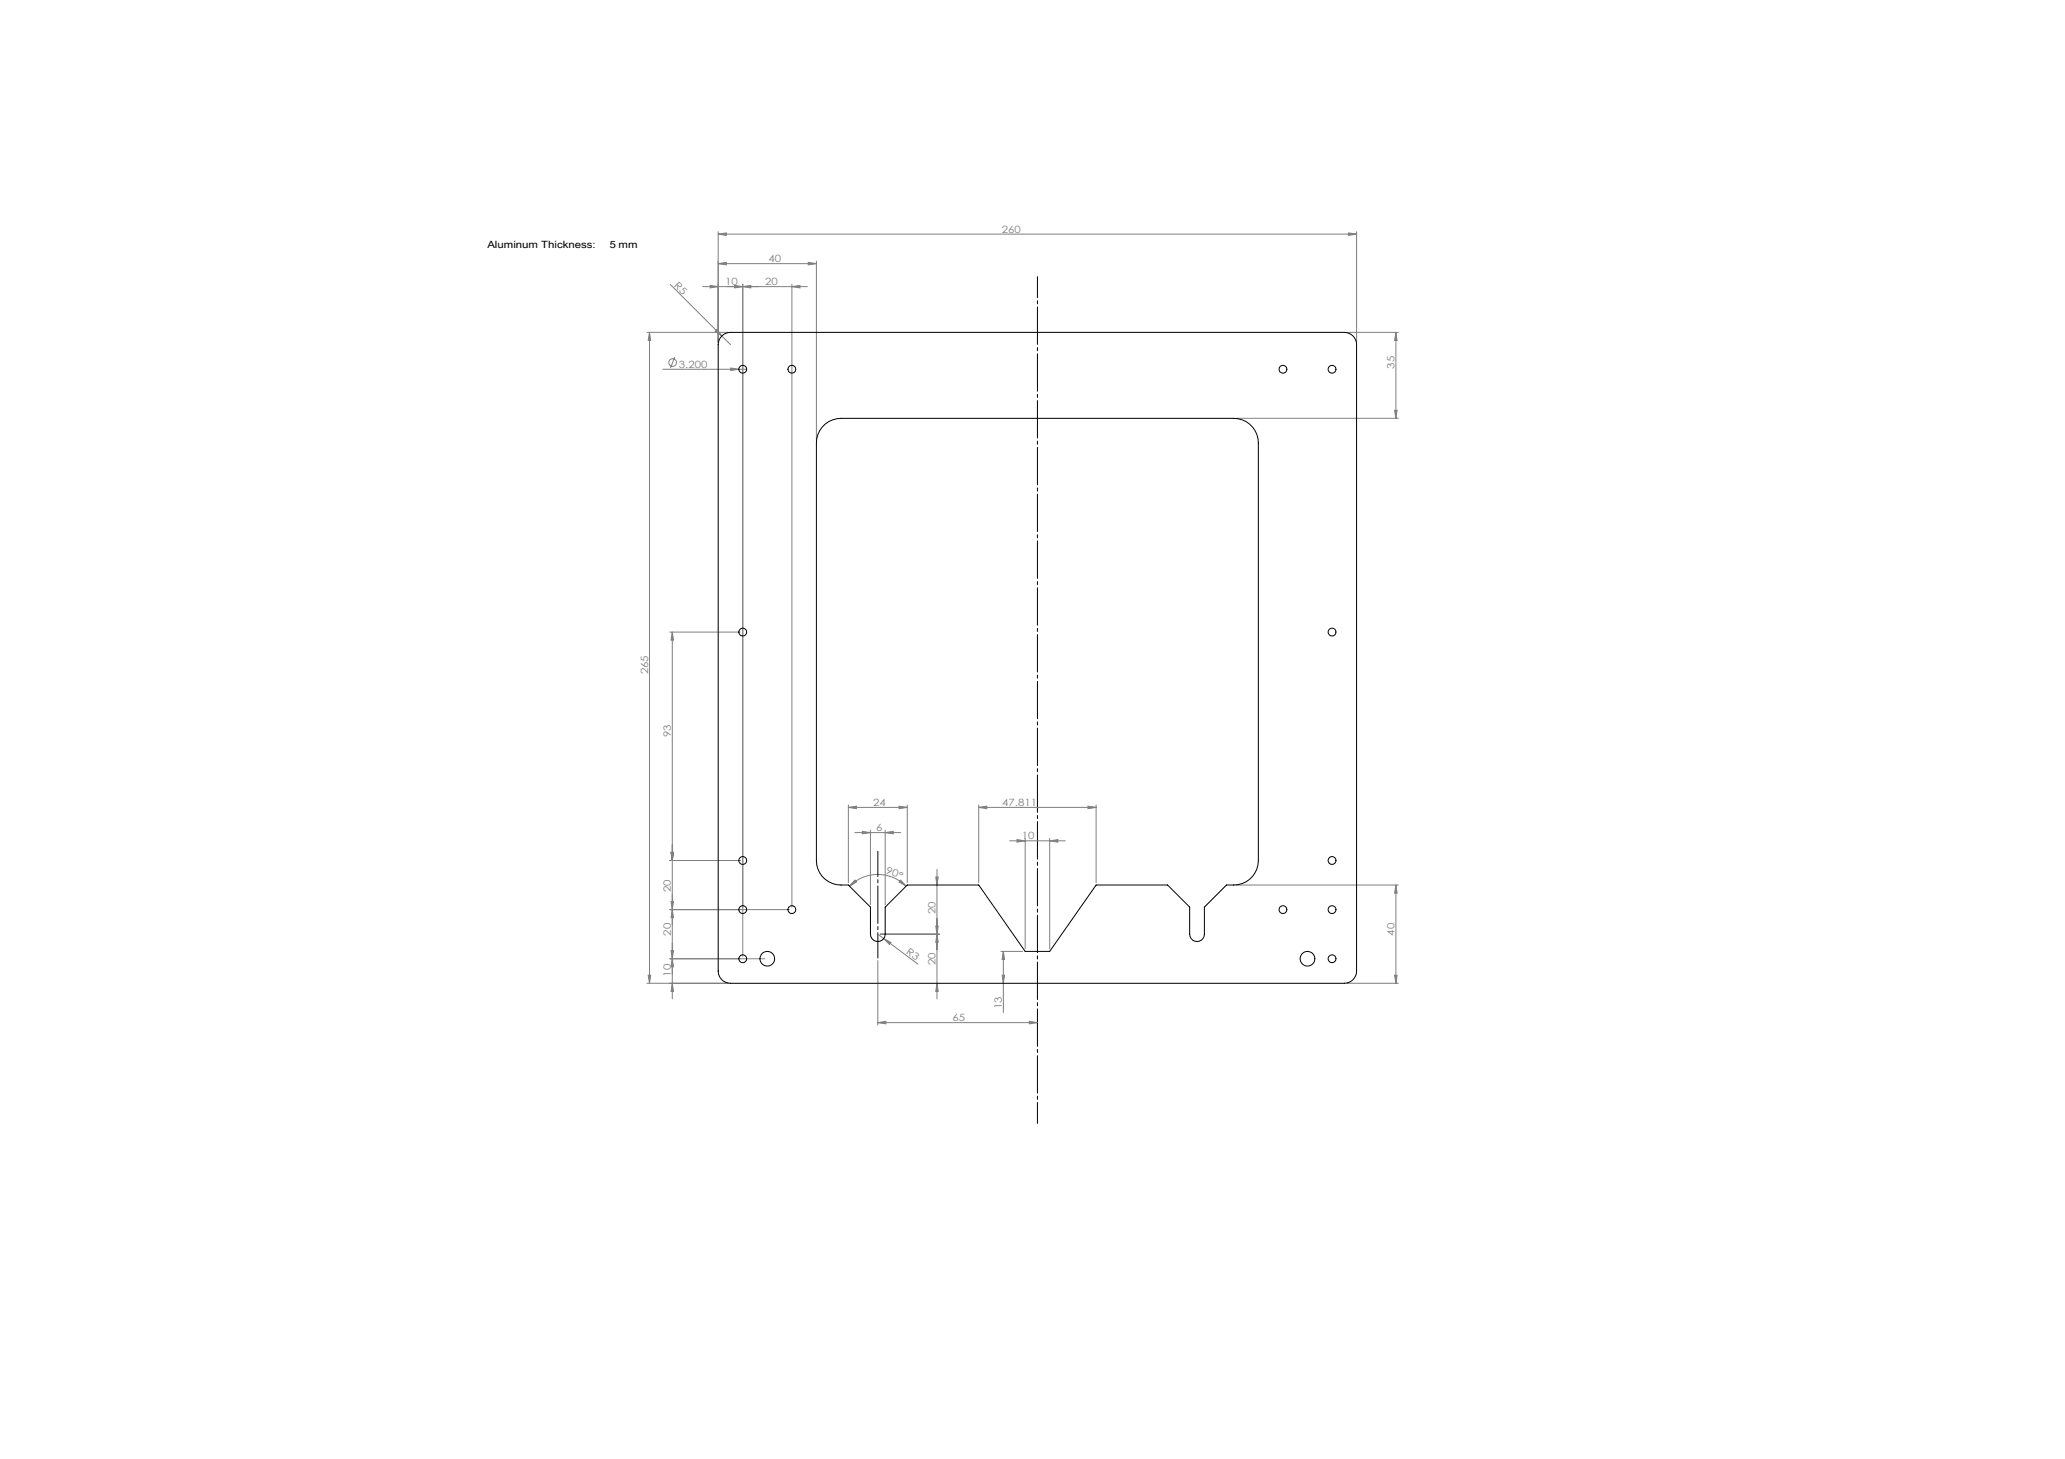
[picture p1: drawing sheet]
<svg xmlns="http://www.w3.org/2000/svg" width="841mm" height="594mm" viewBox="0 0 841 594" stroke-linecap="round" stroke-linejoin="round" font-family="sans-serif">
<g fill="none" stroke="#808080" stroke-width=".41">
<path d="M292.5 95.3l3.3-.5v1zM292.5 94.3v45M292.5 95.3h260M549.2 94.8l3.3 .5-3.3 .5zM552.5 94.3v45M273 115.8l21 21M289.2 116.2l3.3 .5-3.3 .5zM292.5 107.3l3.3-.5v1zM292.5 107.3h40M299.2 116.2l3.3 .5-3.3 .5zM302.5 115.7v273.6M302.5 116.7l3.3-.5v1z"/>
<path d="M322.5 116.7l3.3-.5v1zM322.5 115.7v253.6M328.9 116.7h-42.8M329.2 106.8l3.3 .5-3.3 .5zM332.5 106.3v73M263.5 135.3h33M264.5 135.3l.5 3.3h-1zM264.5 135.3v265M291.3 134.8l.7-.7 2 2.7zM294 136.8l3.5 3.5M548.5 135.3h21M568.5 135.3l.5 3.3h-1z"/>
<path d="M568.5 135.3v35M269.9 150.3h34.2M274.8 145.4l-1.7 4.4M297.6 149.8l3.3 .5-3.3 .5zM503.5 170.3h66M568 167h1l-.5 3.3zM272.8 257.3h28.7M273.8 257.3l.5 3.3h-1zM273.8 257.3v149.4M345.5 328.7l3.3-.5v1zM345.5 328.7h24M345.5 327.7v31.6"/>
<path d="M348.2 339h18.7M351.2 338.5l3.3 .5-3.3 .5zM354.5 338v30.3M360.5 339l3.3-.5v1zM360.5 338v30.3M366.2 328.2l3.3 .5-3.3 .5zM369.5 327.7v31.6M398.6 328.7l3.3-.5v1zM398.6 327.7v31.6M398.6 328.7h47.8M443.1 328.2l3.3 .5-3.3 .5zM446.4 327.7v31.6"/>
<path d="M272.8 350.3h28.7M273.3 347h1l-.5 3.3zM348.2 358.3l.6 .8-2.8 1.7zM366.8 358.3l2.2 2.5-2.9-1.7zM381.1 357h1l-.5 3.3zM381.6 354v52.7M411.2 342.3h22.6M414.2 341.8l3.3 .5-3.3 .6zM417.5 341.3v45M427.5 342.3l3.3-.5v1.1zM427.5 341.3v45M272.8 370.3h48.7"/>
<path d="M273.3 367h1l-.5 3.3zM273.8 370.3l.5 3.3h-1zM346 360.8a16.4 16.4 0 0 1 23 0M381.1 377h1l-.5 3.3zM503.5 360.3h66M568.5 360.3l.5 3.3h-1zM568.5 360.3v40M264 397h1l-.5 3.3zM272.8 390.3h38.7M273.3 387h1l-.5 3.3zM273.8 390.3l.5 3.3h-1zM357.5 391.1v26.2"/>
<path d="M357.5 380.3l2.4 1.8M358.5 380.3h24.1M359.9 382.1l2.9 1.6-.6 .8zM359.9 382.1l13.9 10.4M381.6 380.3l.5 3.3h-1zM407.6 387.3h8.9M408.1 397h1l-.5 3.3zM408.6 387.3l.5 3.3h-1zM408.6 387.3v24.9M568 397h1l-.5 3.3zM263.5 400.3h33M273.8 400.3l.5 3.3h-1z"/>
<path d="M357.5 416.3l3.3-.5v1zM357.5 416.3h65M381.6 400.3l.5 3.3h-1zM419.2 415.8l3.3 .5-3.3 .5zM548.5 400.3h21"/>
<circle cx="273.9" cy="147.6" r="1.56"/>
</g>
<path d="M422.5 457.4v-344.7" fill="none" stroke="#000" stroke-width=".41" stroke-dasharray="15.2 1.3 1.3 1.3" stroke-dashoffset="6.7"/>
<path d="M357.5 390v-43.4" fill="none" stroke="#000" stroke-width=".41" stroke-dasharray="15.2 1.3 1.3 1.3" stroke-dashoffset="4.9"/>
<g fill="#808080">
<path d="M291.3 134.8l.7-.7 2 2.7z"/>
<path d="M297.6 149.8l3.3 .5-3.3 .5z"/>
<path d="M359.9 382.1l2.9 1.6-.6 .8z"/>
<path d="M366.8 358.3l2.2 2.5-2.9-1.7zM348.2 358.3l.6 .8-2.8 1.7z"/>
<path d="M360.5 339l3.3-.5v1zM351.2 338.5l3.3 .5-3.3 .5z"/>
<path d="M329.2 106.8l3.3 .5-3.3 .5zM292.5 107.3l3.3-.5v1zM302.5 116.7l3.3-.5v1zM289.2 116.2l3.3 .5-3.3 .5z"/>
<path d="M292.5 95.3l3.3-.5v1zM549.2 94.8l3.3 .5-3.3 .5zM299.2 116.2l3.3 .5-3.3 .5zM322.5 116.7l3.3-.5v1zM357.5 416.3l3.3-.5v1zM419.2 415.8l3.3 .5-3.3 .5z"/>
<path d="M414.2 341.8l3.3 .5-3.3 .6zM427.5 342.3l3.3-.5v1.1z"/>
<path d="M443.1 328.2l3.3 .5-3.3 .5zM398.6 328.7l3.3-.5v1z"/>
<path d="M273.8 390.3l.5 3.3h-1zM273.3 367h1l-.5 3.3zM568 167h1l-.5 3.3zM568.5 135.3l.5 3.3h-1z"/>
<path d="M264.5 135.3l.5 3.3h-1zM264 397h1l-.5 3.3zM273.3 387h1l-.5 3.3zM273.8 400.3l.5 3.3h-1zM273.3 347h1l-.5 3.3zM273.8 370.3l.5 3.3h-1zM273.8 257.3l.5 3.3h-1zM273.3 347h1l-.5 3.3zM381.1 357h1l-.5 3.3zM381.6 380.3l.5 3.3h-1zM408.6 387.3l.5 3.3h-1zM408.1 397h1l-.5 3.3zM568.5 360.3l.5 3.3h-1zM568 397h1l-.5 3.3zM381.1 377h1l-.5 3.3zM381.6 400.3l.5 3.3h-1z"/>
<path d="M345.5 328.7l3.3-.5v1zM366.2 328.2l3.3 .5-3.3 .5z"/>
</g>
<g fill="none" stroke="#000" stroke-width=".41">
<path d="M294 136.8a5 5 0 0 1 3.5-1.5h250a5 5 0 0 1 5 5v255a4.9 4.9 0 0 1-5 5h-250a5 5 0 0 1-5-5v-255a5 5 0 0 1 1.5-3.5zM334.8 173.9a10 10 0 0 1 7.7-3.6h160a10 10 0 0 1 10 10v170a10 10 0 0 1-10 10h-3l-9 9v11a3 3 0 0 1-3 3 3 3 0 0 1-3-3v-11l-9-9h-29.1l-18.9 27h-10l-18.9-27h-29.1l-9 9v11a3 3 0 0 1-3 3 3 3 0 0 1-3-3v-11l-9-9a11.2 11.2 0 0 1-11.7-5l-1.2-3.2-.1-1.8v-170a10 10 0 0 1 2.3-6.4z"/>
<circle cx="302.5" cy="150.3" r="1.61"/>
<circle cx="322.5" cy="150.3" r="1.61"/>
<circle cx="522.5" cy="150.3" r="1.59"/>
<circle cx="542.5" cy="150.3" r="1.6"/>
<circle cx="302.5" cy="257.3" r="1.61"/>
<circle cx="542.5" cy="257.3" r="1.6"/>
<circle cx="302.5" cy="350.3" r="1.61"/>
<circle cx="542.5" cy="350.3" r="1.6"/>
<circle cx="302.5" cy="370.3" r="1.61"/>
<circle cx="322.5" cy="370.3" r="1.61"/>
<circle cx="522.5" cy="370.3" r="1.59"/>
<circle cx="542.5" cy="370.3" r="1.6"/>
<circle cx="302.5" cy="390.3" r="1.61"/>
<circle cx="312.5" cy="390.3" r="3"/>
<circle cx="532.5" cy="390.3" r="2.99"/>
<circle cx="542.5" cy="390.3" r="1.6"/>
</g>
<g font-size="4.1" fill="#808080">
<text x="407.9" y="94.7">260</text>
<text x="313" y="106.7">40</text>
<text x="274.3" y="116.3" transform="rotate(45 274.3 116.3)">R5</text>
<text x="295.3" y="116.1">10</text>
<text x="311.6" y="116.1">20</text>
<text x="276.5" y="149.7">3.200</text>
<text x="567.9" y="150.1" transform="rotate(-90 567.9 150.1)">35</text>
<text x="263.9" y="274.5" transform="rotate(-90 263.9 274.5)">265</text>
<text x="273.2" y="300.1" transform="rotate(-90 273.2 300.1)">93</text>
<text x="355.6" y="328.1">24</text>
<text x="408.2" y="328.1">47.811</text>
<text x="356.9" y="338.4">6</text>
<text x="416.2" y="341.7">10</text>
<text x="360.5" y="355.3" transform="rotate(22 360.5 355.3)">90°</text>
<text x="273.2" y="363.2" transform="rotate(-90 273.2 363.2)">20</text>
<text x="381" y="372.1" transform="rotate(-90 381 372.1)">20</text>
<text x="273.2" y="380.9" transform="rotate(-90 273.2 380.9)">20</text>
<text x="567.9" y="380.9" transform="rotate(-90 567.9 380.9)">40</text>
<text x="368.8" y="388.1" transform="rotate(37 368.8 388.1)">R3</text>
<text x="381" y="392.8" transform="rotate(-90 381 392.8)">20</text>
<text x="273.2" y="397.7" transform="rotate(-90 273.2 397.7)">10</text>
<text x="408.1" y="410.9" transform="rotate(-90 408.1 410.9)">13</text>
<text x="387.9" y="415.7">65</text>
</g>
<text font-size="4.1" x="198.5" y="100.9">Aluminum Thickness:　５mm</text>
</svg>
